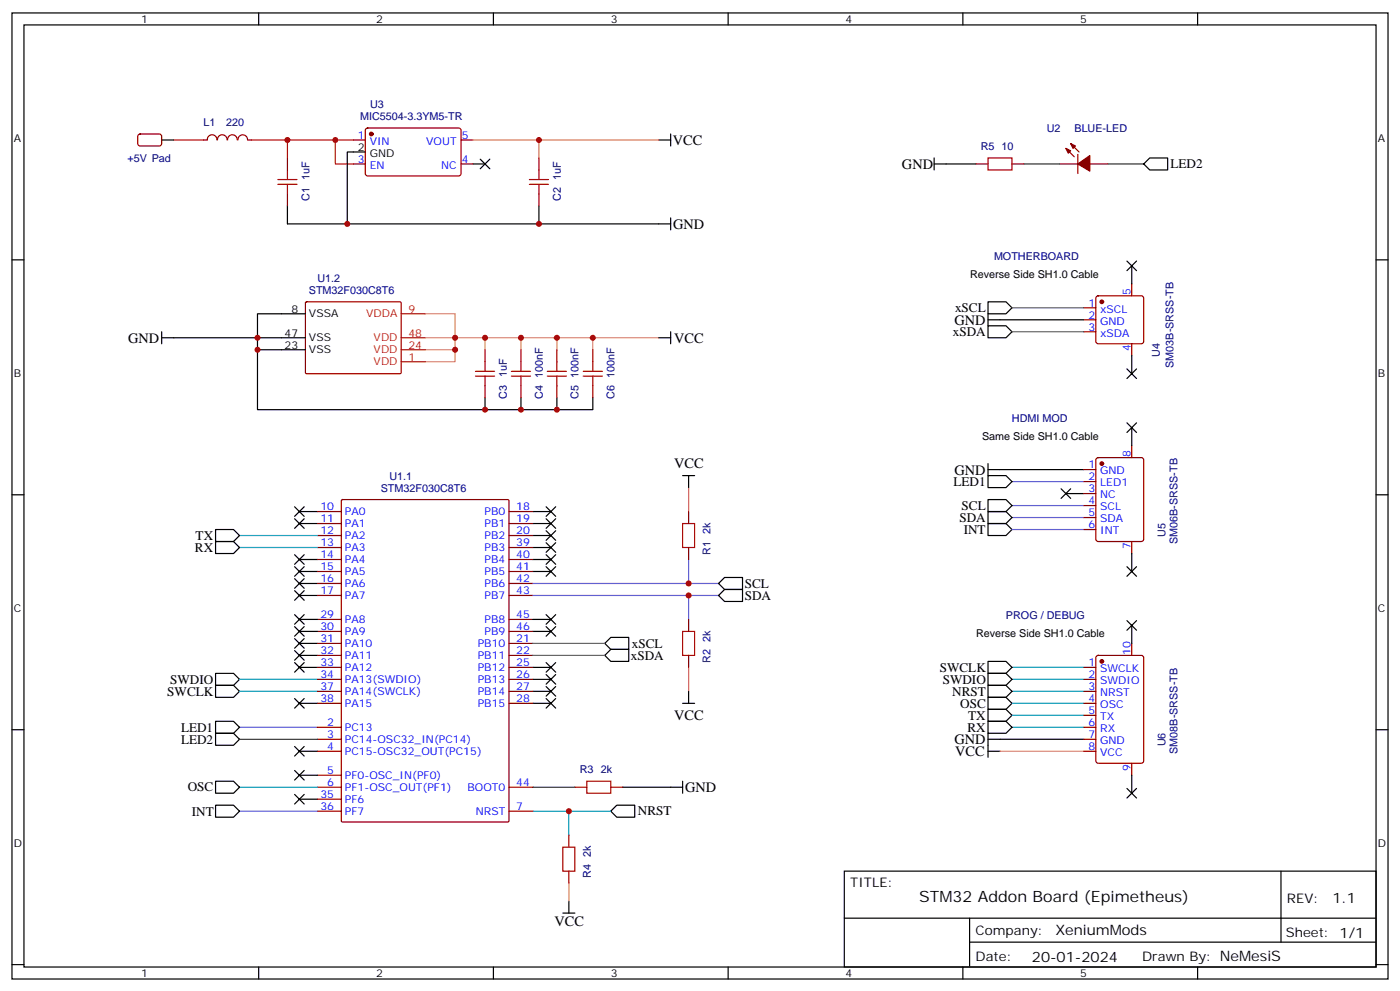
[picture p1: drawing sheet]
# EasyEDA schematic STM Addon v1.1.json
TITLE: STM32 Addon Board (Epimetheus); REV: 1.1; Date: 20-01-2024; Sheet: 1/1; Drawn By: NeMesiS; Company: XeniumMods

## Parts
+5V  Pad  [HDR-M-2.54_1X1]
C1  1uF  [C0805]
C2  1uF  [C0805]
C3  1uF  [C0805]
C4  100nF  [C0805]
C5  100nF  [C0805]
C6  100nF  [C0805]
L1  220Ω  [L0805]
R1  2kΩ  [R0805]
R2  2kΩ  [R0805]
R3  2kΩ  [R0805]
R4  2kΩ  [R0805]
R5  10Ω  [R0805]
U1  STM32F030C8T6  [LQFP-48_L7.0-W7.0-P0.50-LS9.0-BL]  (sections 1,2)
U2  BLUE-LED  [LED0805-RD_BLUE]
U3  MIC5504-3.3YM5-TR  [SOT-23-5_L3.0-W1.7-P0.95-LS2.8-TL]
U4  SM03B-SRSS-TB  [CONN-SMD_SM03B-SRSS-TB-LF-SN-P]
U5  SM06B-SRSS-TB  [CONN-SMD_SM06B-SRSS-TB-LF-SN]
U6  SM08B-SRSS-TB  [CONN-TH_SM08B-SRSS-TB-LF-SN]

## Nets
GND: C1.1 C2.1 C3.1 C4.1 C5.1 C6.1 R3.2 R5.2 U1.8(VSSA) U1.23(VSS) U1.47(VSS) U3.2(GND) U4.2(GND) U5.1(GND) U6.7(GND)
VCC: C2.2 C3.2 C4.2 C5.2 C6.2 R1.2 R2.2 R4.2 U1.1(VDD) U1.9(VDDA) U1.24(VDD) U1.48(VDD) U3.5(VOUT) U6.8(VCC)
INT: U1.36(PF7) U5.6(INT)
LED1: U1.2(PC13) U5.2(LED1)
LED2: U1.3(PC14-OSC32_IN(PC14)) U2.2(A)
NRST: R4.1 U1.7(NRST) U6.3(NRST)
OSC: U1.6(PF1-OSC_OUT(PF1)) U6.4(OSC)
RX: U1.13(PA3) U6.6(RX)
SCL: R1.1 U1.42(PB6) U5.4(SCL)
SDA: R2.1 U1.43(PB7) U5.5(SDA)
SWCLK: U1.37(PA14(SWCLK)) U6.1(SWCLK)
SWDIO: U1.34(PA13(SWDIO)) U6.2(SWDIO)
TX: U1.12(PA2) U6.5(TX)
xSCL: U1.21(PB10) U4.1(xSCL)
xSDA: U1.22(PB11) U4.3(xSDA)
Net-(+5V-1): +5V.1(Pad) L1.1
Net-(C1-2): C1.2 L1.2 U3.1(VIN) U3.3(EN)
Net-(R3-1): R3.1 U1.44(BOOT0)
Net-(R5-1): R5.1 U2.1(K)

Not connected (* = marked no-connect by the designer): U1 4(PC15-OSC32_OUT(PC15)) 5(PF0-OSC_IN(PF0)) 10(PA0) 11(PA1) 14(PA4) 15(PA5) 16(PA6) 17(PA7) 18(PB0) 19(PB1) 20(PB2) 25(PB12) 26(PB13) 27(PB14) 28(PB15) 29(PA8) 30(PA9) 31(PA10) 32(PA11) 33(PA12) 35(PF6) 38(PA15) 39(PB3) 40(PB4) 41(PB5) 45(PB8) 46(PB9); U3 4(NC); U4 4 5; U5 3(NC) 7 8; U6 9 10

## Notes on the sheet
- MOTHERBOARD
- Reverse Side SH1.0 Cable
- HDMI MOD
- Same Side SH1.0 Cable
- PROG / DEBUG
- Reverse Side SH1.0 Cable
